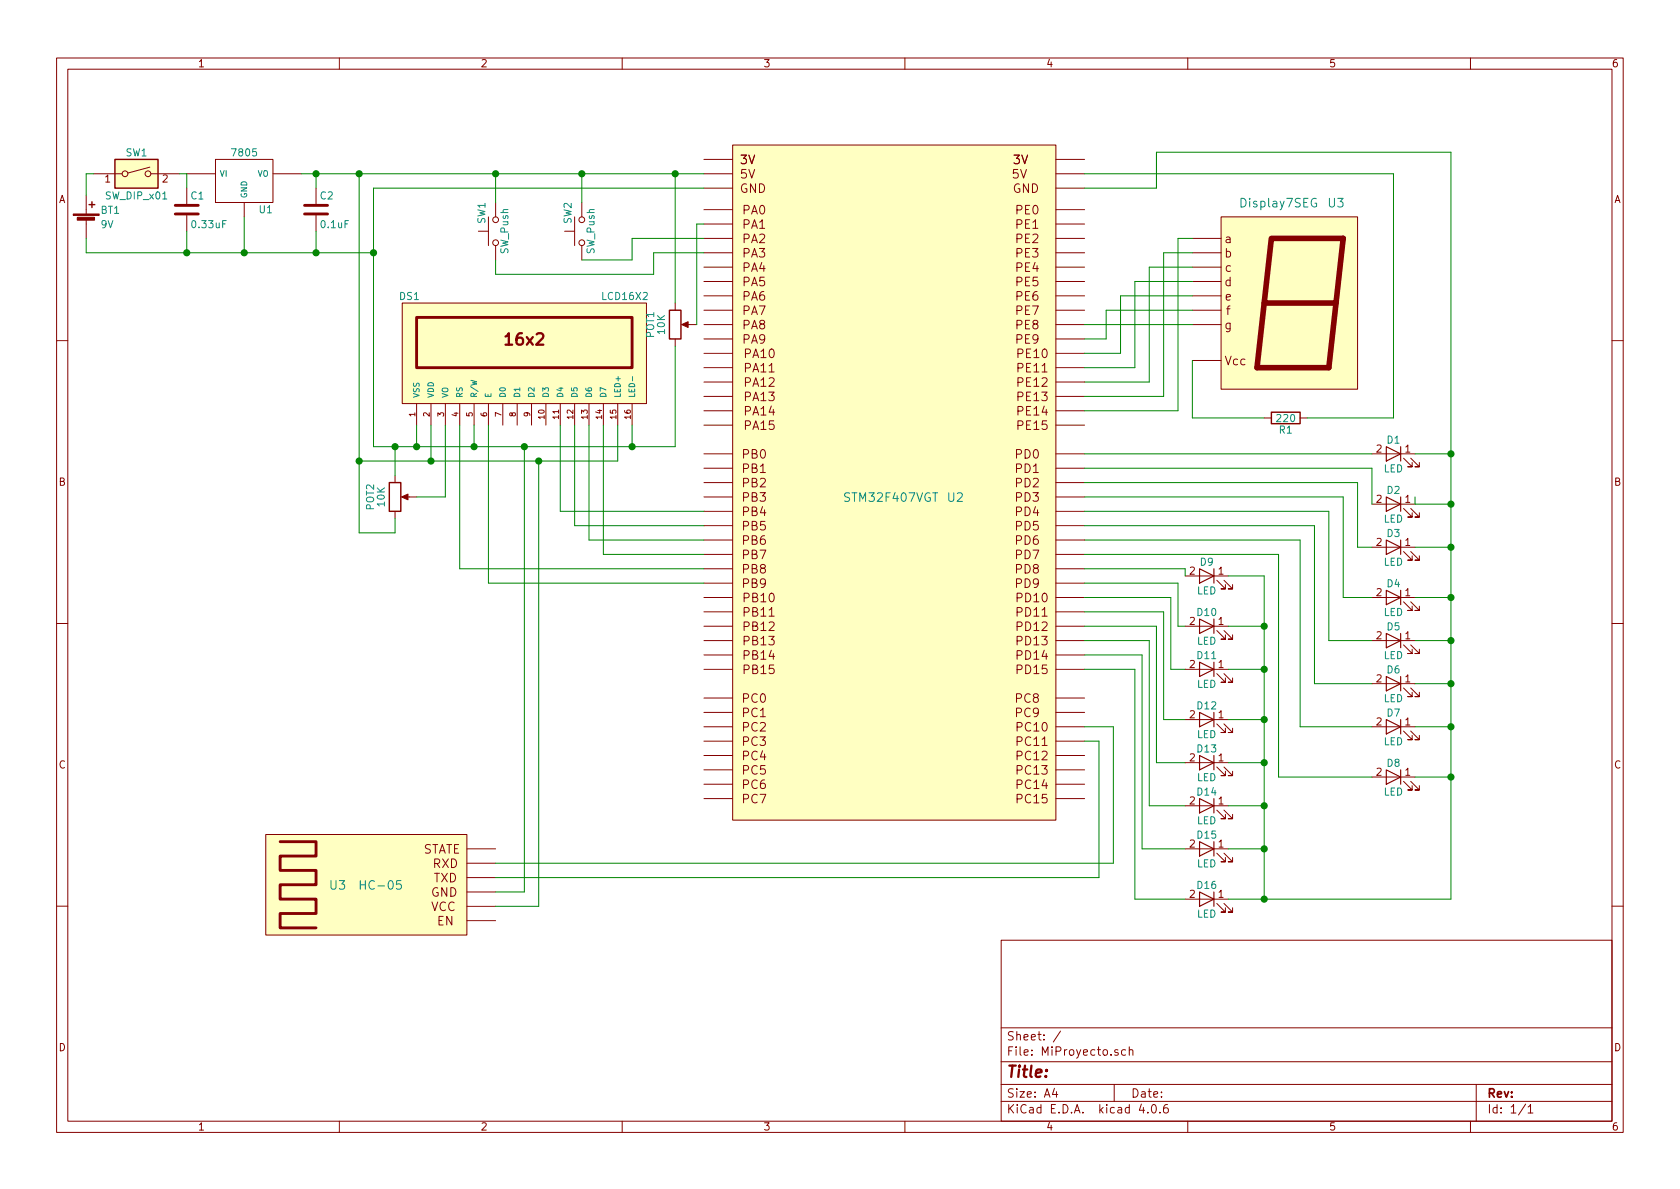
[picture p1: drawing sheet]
EESchema Schematic File Version 2
LIBS:Display7SEG
LIBS:STM32F407VGT
LIBS:power
LIBS:device
LIBS:transistors
LIBS:conn
LIBS:linear
LIBS:regul
LIBS:74xx
LIBS:cmos4000
LIBS:adc-dac
LIBS:memory
LIBS:xilinx
LIBS:microcontrollers
LIBS:dsp
LIBS:microchip
LIBS:analog_switches
LIBS:motorola
LIBS:texas
LIBS:intel
LIBS:audio
LIBS:interface
LIBS:digital-audio
LIBS:philips
LIBS:display
LIBS:cypress
LIBS:siliconi
LIBS:opto
LIBS:atmel
LIBS:contrib
LIBS:valves
LIBS:stm32
LIBS:HC-05
LIBS:switches
LIBS:MiProyecto-cache
EELAYER 25 0
EELAYER END
$Descr A4 11693 8268
encoding utf-8
Sheet 1 1
Title ""
Date ""
Rev ""
Comp ""
Comment1 ""
Comment2 ""
Comment3 ""
Comment4 ""
$EndDescr
$Comp
L LCD16X2 DS1
U 1 1
P 3650 2450
F 0 "DS1" H 2850 2850 50  0000 C CNN
F 1 "LCD16X2" H 4350 2850 50  0000 C CNN
F 2 "WC1602A" H 3650 2400 50  0001 C CIN
F 3 "" H 3650 2450 50  0001 C CNN
	1    3650 2450
	1    0    0    -1  
$EndComp
$Comp
L POT POT2
U 1 1
P 2750 3450
F 0 "POT2" V 2575 3450 50  0000 C CNN
F 1 "10K" V 2650 3450 50  0000 C CNN
F 2 "" H 2750 3450 50  0001 C CNN
F 3 "" H 2750 3450 50  0001 C CNN
	1    2750 3450
	1    0    0    -1  
$EndComp
$Comp
L R R1
U 1 1
P 8950 2900
F 0 "R1" V 9030 2900 50  0000 C CNN
F 1 "220" V 8950 2900 50  0000 C CNN
F 2 "" V 8880 2900 50  0001 C CNN
F 3 "" H 8950 2900 50  0001 C CNN
	1    8950 2900
	0    -1   1    0   
$EndComp
$Comp
L LED D9
U 1 1
P 8400 4000
F 0 "D9" H 8400 4100 50  0000 C CNN
F 1 "LED" H 8400 3900 50  0000 C CNN
F 2 "" H 8400 4000 50  0001 C CNN
F 3 "" H 8400 4000 50  0001 C CNN
	1    8400 4000
	-1   0    0    -1  
$EndComp
$Comp
L LED D10
U 1 1
P 8400 4350
F 0 "D10" H 8400 4450 50  0000 C CNN
F 1 "LED" H 8400 4250 50  0000 C CNN
F 2 "" H 8400 4350 50  0001 C CNN
F 3 "" H 8400 4350 50  0001 C CNN
	1    8400 4350
	-1   0    0    -1  
$EndComp
$Comp
L LED D11
U 1 1
P 8400 4650
F 0 "D11" H 8400 4750 50  0000 C CNN
F 1 "LED" H 8400 4550 50  0000 C CNN
F 2 "" H 8400 4650 50  0001 C CNN
F 3 "" H 8400 4650 50  0001 C CNN
	1    8400 4650
	-1   0    0    -1  
$EndComp
$Comp
L LED D12
U 1 1
P 8400 5000
F 0 "D12" H 8400 5100 50  0000 C CNN
F 1 "LED" H 8400 4900 50  0000 C CNN
F 2 "" H 8400 5000 50  0001 C CNN
F 3 "" H 8400 5000 50  0001 C CNN
	1    8400 5000
	-1   0    0    -1  
$EndComp
$Comp
L LED D13
U 1 1
P 8400 5300
F 0 "D13" H 8400 5400 50  0000 C CNN
F 1 "LED" H 8400 5200 50  0000 C CNN
F 2 "" H 8400 5300 50  0001 C CNN
F 3 "" H 8400 5300 50  0001 C CNN
	1    8400 5300
	-1   0    0    -1  
$EndComp
$Comp
L LED D14
U 1 1
P 8400 5600
F 0 "D14" H 8400 5700 50  0000 C CNN
F 1 "LED" H 8400 5500 50  0000 C CNN
F 2 "" H 8400 5600 50  0001 C CNN
F 3 "" H 8400 5600 50  0001 C CNN
	1    8400 5600
	-1   0    0    -1  
$EndComp
$Comp
L LED D15
U 1 1
P 8400 5900
F 0 "D15" H 8400 6000 50  0000 C CNN
F 1 "LED" H 8400 5800 50  0000 C CNN
F 2 "" H 8400 5900 50  0001 C CNN
F 3 "" H 8400 5900 50  0001 C CNN
	1    8400 5900
	-1   0    0    -1  
$EndComp
$Comp
L LED D16
U 1 1
P 8400 6250
F 0 "D16" H 8400 6350 50  0000 C CNN
F 1 "LED" H 8400 6150 50  0000 C CNN
F 2 "" H 8400 6250 50  0001 C CNN
F 3 "" H 8400 6250 50  0001 C CNN
	1    8400 6250
	-1   0    0    -1  
$EndComp
$Comp
L LED D1
U 1 1
P 9700 3150
F 0 "D1" H 9700 3250 50  0000 C CNN
F 1 "LED" H 9700 3050 50  0000 C CNN
F 2 "" H 9700 3150 50  0001 C CNN
F 3 "" H 9700 3150 50  0001 C CNN
	1    9700 3150
	-1   0    0    -1  
$EndComp
$Comp
L LED D2
U 1 1
P 9700 3500
F 0 "D2" H 9700 3600 50  0000 C CNN
F 1 "LED" H 9700 3400 50  0000 C CNN
F 2 "" H 9700 3500 50  0001 C CNN
F 3 "" H 9700 3500 50  0001 C CNN
	1    9700 3500
	-1   0    0    -1  
$EndComp
$Comp
L LED D3
U 1 1
P 9700 3800
F 0 "D3" H 9700 3900 50  0000 C CNN
F 1 "LED" H 9700 3700 50  0000 C CNN
F 2 "" H 9700 3800 50  0001 C CNN
F 3 "" H 9700 3800 50  0001 C CNN
	1    9700 3800
	-1   0    0    -1  
$EndComp
$Comp
L LED D4
U 1 1
P 9700 4150
F 0 "D4" H 9700 4250 50  0000 C CNN
F 1 "LED" H 9700 4050 50  0000 C CNN
F 2 "" H 9700 4150 50  0001 C CNN
F 3 "" H 9700 4150 50  0001 C CNN
	1    9700 4150
	-1   0    0    -1  
$EndComp
$Comp
L LED D5
U 1 1
P 9700 4450
F 0 "D5" H 9700 4550 50  0000 C CNN
F 1 "LED" H 9700 4350 50  0000 C CNN
F 2 "" H 9700 4450 50  0001 C CNN
F 3 "" H 9700 4450 50  0001 C CNN
	1    9700 4450
	-1   0    0    -1  
$EndComp
$Comp
L LED D6
U 1 1
P 9700 4750
F 0 "D6" H 9700 4850 50  0000 C CNN
F 1 "LED" H 9700 4650 50  0000 C CNN
F 2 "" H 9700 4750 50  0001 C CNN
F 3 "" H 9700 4750 50  0001 C CNN
	1    9700 4750
	-1   0    0    -1  
$EndComp
$Comp
L LED D7
U 1 1
P 9700 5050
F 0 "D7" H 9700 5150 50  0000 C CNN
F 1 "LED" H 9700 4950 50  0000 C CNN
F 2 "" H 9700 5050 50  0001 C CNN
F 3 "" H 9700 5050 50  0001 C CNN
	1    9700 5050
	-1   0    0    -1  
$EndComp
$Comp
L LED D8
U 1 1
P 9700 5400
F 0 "D8" H 9700 5500 50  0000 C CNN
F 1 "LED" H 9700 5300 50  0000 C CNN
F 2 "" H 9700 5400 50  0001 C CNN
F 3 "" H 9700 5400 50  0001 C CNN
	1    9700 5400
	-1   0    0    -1  
$EndComp
$Comp
L POT POT1
U 1 1
P 4700 2250
F 0 "POT1" V 4525 2250 50  0000 C CNN
F 1 "10K" V 4600 2250 50  0000 C CNN
F 2 "" H 4700 2250 50  0001 C CNN
F 3 "" H 4700 2250 50  0001 C CNN
	1    4700 2250
	1    0    0    -1  
$EndComp
$Comp
L Display7SEG U3
U 1 1
P 8750 1850
F 0 "U3" H 9300 2300 60  0000 C CNN
F 1 "Display7SEG" H 8900 2300 60  0000 C CNN
F 2 "" H 9300 2300 60  0001 C CNN
F 3 "" H 9300 2300 60  0001 C CNN
	1    8750 1850
	1    0    0    -1  
$EndComp
$Comp
L STM32F407VGT U2
U 1 1
P 6300 2750
F 0 "U2" H 6650 2050 60  0000 C CNN
F 1 "STM32F407VGT" H 6200 2050 60  0000 C CNN
F 2 "" H 6300 1950 60  0001 C CNN
F 3 "" H 6300 1950 60  0001 C CNN
	1    6300 2750
	1    0    0    -1  
$EndComp
$Comp
L HC-05 U3
U 1 1
P 2650 6150
F 0 "U3" H 2950 6150 60  0000 C CNN
F 1 "HC-05" H 2650 6150 60  0000 C CNN
F 2 "" H 2950 6150 60  0001 C CNN
F 3 "" H 2950 6150 60  0001 C CNN
	1    2650 6150
	-1   0    0    -1  
$EndComp
$Comp
L 7805 U1
U 1 1
P 1700 1250
F 0 "U1" H 1850 1054 50  0000 C CNN
F 1 "7805" H 1700 1450 50  0000 C CNN
F 2 "" H 1700 1250 50  0001 C CNN
F 3 "" H 1700 1250 50  0001 C CNN
	1    1700 1250
	1    0    0    -1  
$EndComp
$Comp
L Battery_Cell BT1
U 1 1
P 600 1550
F 0 "BT1" H 700 1650 50  0000 L CNN
F 1 "9V" H 700 1550 50  0000 L CNN
F 2 "" V 600 1610 50  0001 C CNN
F 3 "" V 600 1610 50  0001 C CNN
	1    600  1550
	1    0    0    -1  
$EndComp
$Comp
L C C2
U 1 1
P 2200 1450
F 0 "C2" H 2225 1550 50  0000 L CNN
F 1 "0.1uF" H 2225 1350 50  0000 L CNN
F 2 "" H 2238 1300 50  0001 C CNN
F 3 "" H 2200 1450 50  0001 C CNN
	1    2200 1450
	1    0    0    -1  
$EndComp
$Comp
L C C1
U 1 1
P 1300 1450
F 0 "C1" H 1325 1550 50  0000 L CNN
F 1 "0.33uF" H 1325 1350 50  0000 L CNN
F 2 "" H 1338 1300 50  0001 C CNN
F 3 "" H 1300 1450 50  0001 C CNN
	1    1300 1450
	1    0    0    -1  
$EndComp
$Comp
L SW_DIP_x01 SW1
U 1 1
P 950 1200
F 0 "SW1" H 950 1350 50  0000 C CNN
F 1 "SW_DIP_x01" H 950 1050 50  0000 C CNN
F 2 "" H 950 1200 50  0001 C CNN
F 3 "" H 950 1200 50  0001 C CNN
	1    950  1200
	1    0    0    -1  
$EndComp
$Comp
L SW_Push SW1
U 1 1
P 3450 1600
F 0 "SW1" H 3500 1700 50  0000 L CNN
F 1 "SW_Push" H 3450 1540 50  0000 C CNN
F 2 "" H 3450 1800 50  0001 C CNN
F 3 "" H 3450 1800 50  0001 C CNN
	1    3450 1600
	0    -1   -1   0   
$EndComp
$Comp
L SW_Push SW2
U 1 1
P 4050 1600
F 0 "SW2" H 4100 1700 50  0000 L CNN
F 1 "SW_Push" H 4050 1540 50  0000 C CNN
F 2 "" H 4050 1800 50  0001 C CNN
F 3 "" H 4050 1800 50  0001 C CNN
	1    4050 1600
	0    -1   -1   0   
$EndComp
Wire Wire Line
	4900 3550 3900 3550
Wire Wire Line
	3900 3550 3900 2950
Wire Wire Line
	4900 3650 4000 3650
Wire Wire Line
	4000 3650 4000 2950
Wire Wire Line
	4900 3750 4100 3750
Wire Wire Line
	4100 3750 4100 2950
Wire Wire Line
	4200 2950 4200 3850
Wire Wire Line
	4200 3850 4900 3850
Wire Wire Line
	4900 3950 3200 3950
Wire Wire Line
	3200 3950 3200 2950
Wire Wire Line
	4900 4050 3400 4050
Wire Wire Line
	3400 4050 3400 2950
Wire Wire Line
	4900 1300 2600 1300
Wire Wire Line
	2600 1300 2600 3100
Wire Wire Line
	2600 3100 4700 3100
Wire Wire Line
	2900 3100 2900 2950
Wire Wire Line
	3000 2950 3000 3200
Wire Wire Line
	2500 3200 4300 3200
Wire Wire Line
	2500 1200 2500 3700
Wire Wire Line
	2100 1200 4900 1200
Wire Wire Line
	3300 3100 3300 2950
Connection ~ 2900 3100
Wire Wire Line
	4300 3200 4300 2950
Connection ~ 3000 3200
Wire Wire Line
	4400 3100 4400 2950
Connection ~ 3300 3100
Wire Wire Line
	2750 3300 2750 3100
Connection ~ 2750 3100
Wire Wire Line
	2750 3600 2750 3700
Wire Wire Line
	2750 3700 2500 3700
Connection ~ 2500 3200
Wire Wire Line
	3100 2950 3100 3450
Wire Wire Line
	3100 3450 2900 3450
Wire Wire Line
	9550 3150 7550 3150
Wire Wire Line
	7550 3250 9550 3250
Wire Wire Line
	9550 3250 9550 3500
Wire Wire Line
	9550 3800 9450 3800
Wire Wire Line
	9450 3800 9450 3350
Wire Wire Line
	9450 3350 7550 3350
Wire Wire Line
	9550 4150 9350 4150
Wire Wire Line
	9350 4150 9350 3450
Wire Wire Line
	9350 3450 7550 3450
Wire Wire Line
	7550 3550 9250 3550
Wire Wire Line
	9250 3550 9250 4450
Wire Wire Line
	9250 4450 9550 4450
Wire Wire Line
	9550 4750 9150 4750
Wire Wire Line
	9150 4750 9150 3650
Wire Wire Line
	9150 3650 7550 3650
Wire Wire Line
	7550 3750 9050 3750
Wire Wire Line
	9050 3750 9050 5050
Wire Wire Line
	9050 5050 9550 5050
Wire Wire Line
	9550 5400 8900 5400
Wire Wire Line
	8900 5400 8900 3850
Wire Wire Line
	8900 3850 7550 3850
Wire Wire Line
	8250 4000 8250 3950
Wire Wire Line
	8250 3950 7550 3950
Wire Wire Line
	8250 4350 8200 4350
Wire Wire Line
	8200 4350 8200 4050
Wire Wire Line
	8200 4050 7550 4050
Wire Wire Line
	7550 4150 8150 4150
Wire Wire Line
	8150 4150 8150 4650
Wire Wire Line
	8150 4650 8250 4650
Wire Wire Line
	7550 4250 8100 4250
Wire Wire Line
	8100 4250 8100 5000
Wire Wire Line
	8100 5000 8250 5000
Wire Wire Line
	8050 5300 8250 5300
Wire Wire Line
	8050 4350 8050 5300
Wire Wire Line
	8050 4350 7550 4350
Wire Wire Line
	7550 4450 8000 4450
Wire Wire Line
	8000 4450 8000 5600
Wire Wire Line
	8000 5600 8250 5600
Wire Wire Line
	8250 5900 7950 5900
Wire Wire Line
	7950 5900 7950 4550
Wire Wire Line
	7950 4550 7550 4550
Wire Wire Line
	7550 4650 7900 4650
Wire Wire Line
	7900 4650 7900 6250
Wire Wire Line
	7900 6250 8250 6250
Wire Wire Line
	10100 5400 9850 5400
Wire Wire Line
	10100 6250 10100 1050
Wire Wire Line
	10100 5050 9850 5050
Wire Wire Line
	9850 4750 10100 4750
Connection ~ 10100 5050
Connection ~ 10100 4750
Wire Wire Line
	9850 4150 10100 4150
Wire Wire Line
	9850 3800 10100 3800
Connection ~ 10100 4150
Wire Wire Line
	9850 3450 9850 3500
Wire Wire Line
	9850 3500 10100 3500
Connection ~ 10100 3800
Wire Wire Line
	10100 3150 9850 3150
Connection ~ 10100 3500
Wire Wire Line
	8550 4000 8800 4000
Wire Wire Line
	8800 4000 8800 6250
Wire Wire Line
	8800 4350 8550 4350
Wire Wire Line
	8800 4650 8550 4650
Connection ~ 8800 4350
Wire Wire Line
	8800 5000 8550 5000
Connection ~ 8800 4650
Wire Wire Line
	8800 5300 8550 5300
Connection ~ 8800 5000
Wire Wire Line
	8800 5600 8550 5600
Wire Wire Line
	8800 5900 8550 5900
Connection ~ 8800 5600
Wire Wire Line
	8550 6250 10100 6250
Connection ~ 8800 5900
Connection ~ 10100 5400
Connection ~ 8800 6250
Wire Wire Line
	7550 1300 8050 1300
Wire Wire Line
	8050 1300 8050 1050
Wire Wire Line
	8050 1050 10100 1050
Connection ~ 10100 3150
Wire Wire Line
	7550 5050 7750 5050
Wire Wire Line
	7750 5050 7750 6000
Wire Wire Line
	7750 6000 3450 6000
Wire Wire Line
	7550 5150 7650 5150
Wire Wire Line
	7650 5150 7650 6100
Wire Wire Line
	7650 6100 3450 6100
Wire Wire Line
	3450 6200 3650 6200
Wire Wire Line
	3650 6200 3650 3100
Connection ~ 3650 3100
Wire Wire Line
	3450 6300 3750 6300
Wire Wire Line
	3750 6300 3750 3200
Connection ~ 3750 3200
Connection ~ 2500 1200
Wire Wire Line
	2200 1300 2200 1200
Connection ~ 2200 1200
Wire Wire Line
	1300 1300 1300 1200
Wire Wire Line
	2200 1750 2200 1600
Wire Wire Line
	600  1750 2600 1750
Wire Wire Line
	1700 1500 1700 1750
Connection ~ 1700 1750
Connection ~ 2600 1750
Connection ~ 2200 1750
Wire Wire Line
	1300 1600 1300 1750
Connection ~ 1300 1750
Wire Wire Line
	1300 1200 1250 1200
Wire Wire Line
	650  1200 600  1200
Wire Wire Line
	600  1200 600  1350
Wire Wire Line
	600  1650 600  1750
Wire Wire Line
	9850 4450 10100 4450
Connection ~ 10100 4450
Connection ~ 8800 5300
Wire Wire Line
	4050 1400 4050 1200
Connection ~ 4050 1200
Wire Wire Line
	3450 1400 3450 1200
Connection ~ 3450 1200
Wire Wire Line
	8300 1650 8200 1650
Wire Wire Line
	8200 1650 8200 2850
Wire Wire Line
	8200 2850 7550 2850
Wire Wire Line
	8300 1750 8100 1750
Wire Wire Line
	8100 1750 8100 2750
Wire Wire Line
	8100 2750 7550 2750
Wire Wire Line
	8300 1850 8000 1850
Wire Wire Line
	8000 1850 8000 2650
Wire Wire Line
	8000 2650 7550 2650
Wire Wire Line
	8300 1950 7900 1950
Wire Wire Line
	7900 1950 7900 2550
Wire Wire Line
	7900 2550 7550 2550
Wire Wire Line
	8300 2050 7800 2050
Wire Wire Line
	7800 2050 7800 2450
Wire Wire Line
	7800 2450 7550 2450
Wire Wire Line
	8300 2150 7700 2150
Wire Wire Line
	7700 2150 7700 2350
Wire Wire Line
	7700 2350 7550 2350
Wire Wire Line
	7550 2250 8300 2250
Wire Wire Line
	8300 2500 8300 2900
Wire Wire Line
	8300 2900 8800 2900
Wire Wire Line
	9100 2900 9700 2900
Wire Wire Line
	9700 2900 9700 1200
Wire Wire Line
	9700 1200 7550 1200
Wire Wire Line
	4050 1800 4400 1800
Wire Wire Line
	4400 1800 4400 1650
Wire Wire Line
	4400 1650 4900 1650
Wire Wire Line
	3450 1800 3450 1900
Wire Wire Line
	3450 1900 4550 1900
Wire Wire Line
	4550 1900 4550 1750
Wire Wire Line
	4550 1750 4900 1750
Wire Wire Line
	4900 1550 4850 1550
Wire Wire Line
	4850 1550 4850 2250
Wire Wire Line
	4700 2100 4700 1200
Connection ~ 4700 1200
Wire Wire Line
	4700 3100 4700 2400
Connection ~ 4400 3100
$EndSCHEMATC
